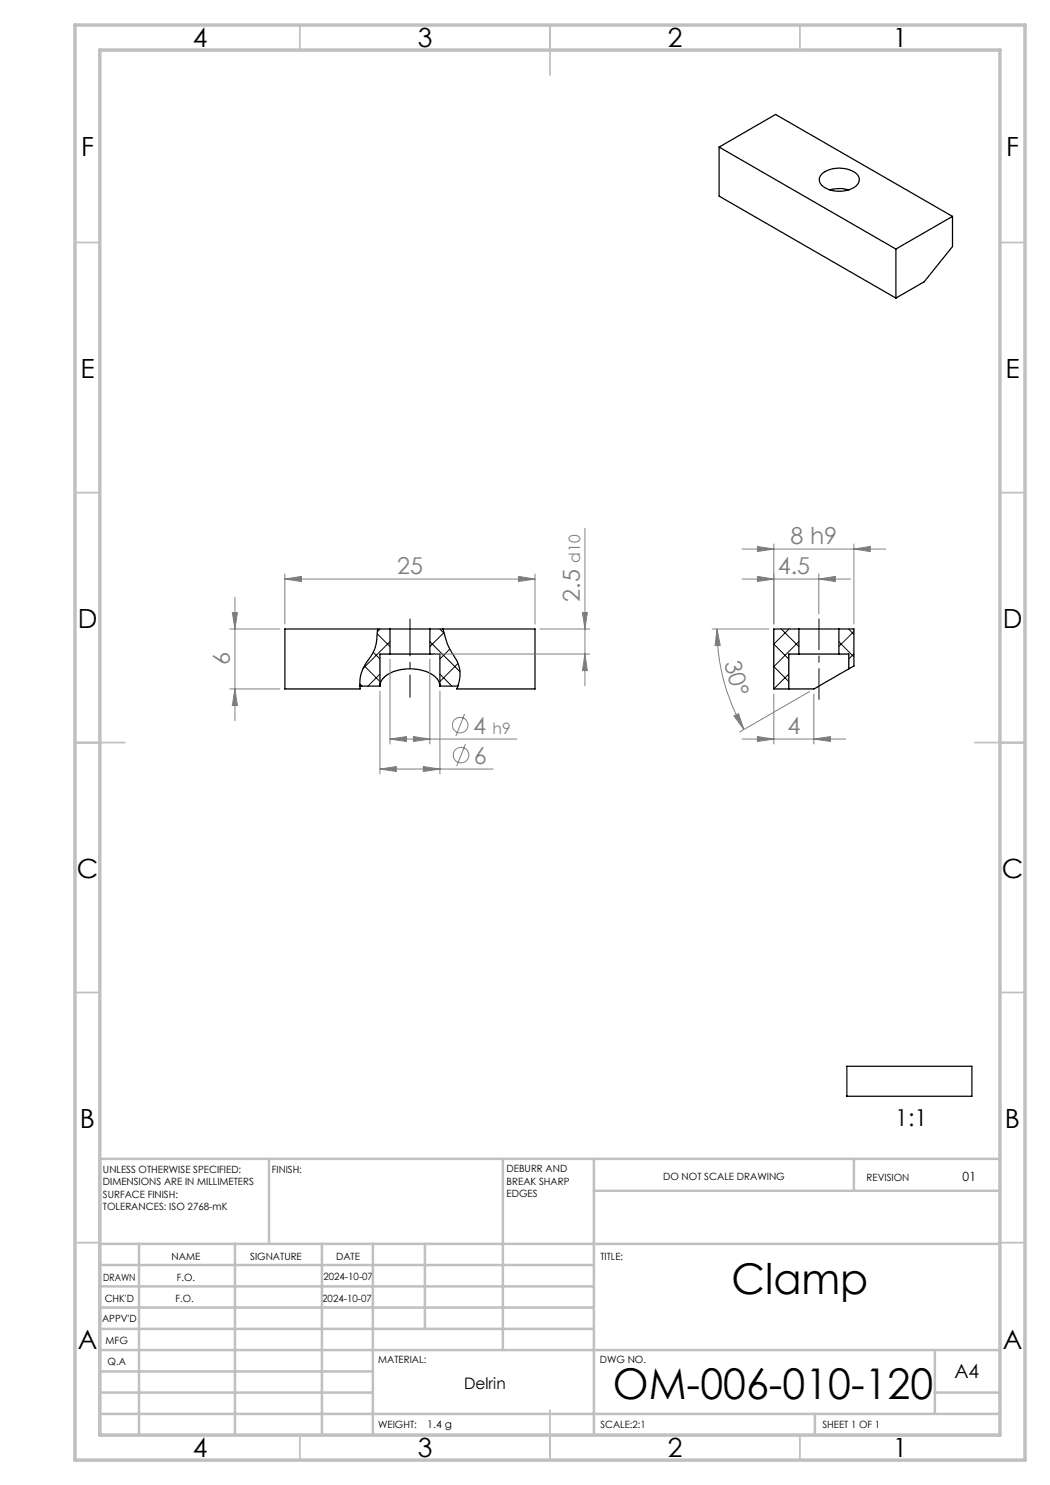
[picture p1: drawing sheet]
<svg xmlns="http://www.w3.org/2000/svg" width="210mm" height="297mm" viewBox="0 0 210 297" stroke-linecap="round" stroke-linejoin="round" font-family="sans-serif">
<g fill="none" stroke="#000" stroke-width=".2">
<path d="M72 136.8l.4 .4M72.9 133.2l3.1 3.1M74.6 130.5l1.4 1.3M75.5 126.8l2.5 2.5M76 134.8l-2.4 2.4M76 125.8l-.5 .6M78 128.3l-5.4 5.4M86 128.3l6 6M87.9 125.8l.9 .9M88 134.8l2.4 2.4M88.8 126.5l-2.8 2.8M90 129.8l-2 2"/>
<path d="M91.6 132.7l-3.6 3.6M91.6 137.2h-.1M156.2 125.8l3.6 3.5M157.8 134.8l-3 3M157.8 125.8l-3 3 3 3M159.8 128.3l-5 5 3 3M167.8 128.4l3 3M169.7 125.8l1.1 1.1M170.8 126.3l-3 3M170.8 130.8l-1 1"/>
</g>
<g fill="none" stroke="#000" stroke-width=".25">
<path d="M143.8 29.4l11.3-6.5 35.4 20.4M143.8 29.4l35.4 20.4M143.8 29.4v9.8l35.4 20.4M164.5 34.6a5.8 5.8 0 0 1 7 .4 1.71 1.71 0 0 1-1 2.6 5.5 5.5 0 0 1-6.4-.8 1.5 1.5 0 0 1 .4-2.2zM166 38a6.3 6.3 0 0 1 3.7 0M179.2 49.8v9.8M190.5 43.3l-11.3 6.5M190.5 43.3v6l-5.7 7.1-5.6 3.2M72 137.2h4M75.5 125.8l-.1 1.1a8 8 0 0 1-2.2 5.7 7.2 7.2 0 0 0-1.2 5.2h-15v-12h21M76 137.2a3.7 3.7 0 0 1 2.8-2.9 9.2 9.2 0 0 1 8.2 1 2.55 2.55 0 0 1 1 1.9M78 130.8h8"/>
<path d="M78 125.8h8M78 130.8h-2v6.4M78 125.8v5M86 125.8h21v12h-15.6a6.6 6.6 0 0 0-1.1-7.3 13.8 13.8 0 0 1-1.7-4.7M86 130.8h2v6.4M86 125.8v5M88 137.2h3.6M159.8 125.8h8M159.8 130.8h8M159.8 125.8h-5v12h3M159.8 130.8h-2v7M159.8 125.8v5"/>
<path d="M167.8 125.8h3v7.4l-1 .6M167.8 130.8h2v3M167.8 125.8v5M169.8 133.8l-5.7 3.2a4.3 4.3 0 0 1-3.4 .8h-2.9M169.4 213.3h25v5.9h-25z"/>
</g>
<g fill="none" stroke="#808080" stroke-width=".2">
<path d="M47 119.4v24.7M57 115.8l3.3-.5v1zM57 114.8v10M57 115.8h50M103.7 115.3l3.3 .5-3.3 .5zM107 114.8v10M117 105.7v31.5M148.4 115.8h21.7M148.4 109.8h28.7M151.5 115.3l3.3 .5-3.3 .5zM151.5 109.3l3.3 .5-3.3 .5zM154.8 108.8v16"/>
<path d="M163.8 115.8l3.3-.5v1zM163.8 114.8v8M170.8 109.8l3.3-.5v1zM170.8 108.8v16M46 125.8h10M46 137.8h10M46.5 122.5h1l-.5 3.3zM47 137.8l.5 3.3h-1zM76 138.2v16.6M78 131.8v17M86 131.8v17M87 130.8h31"/>
<path d="M88 138.2v16.6M108 125.8h10M116.5 122.5h1l-.5 3.3zM117 130.8l.5 3.3h-1zM142.4 125.8h11.4M143.4 125.8l.6 3.3h-1zM143.4 125.8a39.9 39.9 0 0 0 5.4 20.1M154.8 138.8v10M161.9 138.3l-14 8.1M162.8 138.8v10M76 153.8l3.3-.5v1zM76 153.8h22.6"/>
<path d="M78 147.8l3.3-.5v1zM78 147.8h25.4M82.7 147.3l3.3 .5-3.3 .5zM84.7 153.3l3.3 .5-3.3 .5zM92.9 142.8l-1.7 4.4M93.1 148.8l-1.8 4.4M146.8 143.2l.9-.5 1.1 3.2zM148.4 147.8h20.7M151.5 147.3l3.3 .5-3.3 .5zM162.8 147.8l3.3-.5v1z"/>
<circle cx="92" cy="145" r="1.56"/>
<circle cx="92.2" cy="151" r="1.56"/>
</g>
<path d="M163.8 123.8v16.1" fill="none" stroke="#000" stroke-width=".2" stroke-dasharray="15.2 1.3 1.3 1.3" stroke-dashoffset="9.1"/>
<path d="M82 123.8v15.7" fill="none" stroke="#000" stroke-width=".2" stroke-dasharray="15.2 1.3 1.3 1.3" stroke-dashoffset="7.8"/>
<g fill="none" stroke="#c0c0c0" stroke-width=".35">
<path d="M60 5v5M110 5v10M160 5v5M15 48.5h5M200 48.5h5M15 98.5h5M200 98.5h5M15 148.5h10M195 148.5h10M15 198.5h5M200 198.5h5M15 248.5h5"/>
<path d="M200 248.5h5M60 287v5M110 282v10M160 287v5"/>
</g>
<g fill="none" stroke="#c0c0c0" stroke-width=".5">
<path d="M53.8 231.8v17M100.6 231.8v38.2M118.8 231.8v55.2M118.8 238.2h81.2M170.8 231.8v6.4M200 231.8h-180v55.2M20 248.8h180M20 257.3h98.8M20 253h98.8M27.8 248.8v38.2M47 248.8v38.2M64.4 248.8v38.2"/>
<path d="M74.6 248.8v38.2M85 248.8v17M20 265.8h98.8M20 261.5h98.8M20 278.5h54.6M20 274.3h54.6M20 270h180M187 278.5h13M187 270v12.8M20 282.8h180M163 282.8v4.2"/>
</g>
<path d="M15 5h190v287h-190zM20 10h180v277h-180z" fill="none" stroke="#c0c0c0" stroke-width=".7"/>
<g fill="#808080">
<path d="M103.7 115.3l3.3 .5-3.3 .5zM57 115.8l3.3-.5v1zM162.8 147.8l3.3-.5v1zM151.5 147.3l3.3 .5-3.3 .5zM163.8 115.8l3.3-.5v1zM151.5 115.3l3.3 .5-3.3 .5z"/>
<path d="M78 147.8l3.3-.5v1zM82.7 147.3l3.3 .5-3.3 .5z"/>
<path d="M76 153.8l3.3-.5v1zM84.7 153.3l3.3 .5-3.3 .5z"/>
<path d="M151.5 109.3l3.3 .5-3.3 .5zM170.8 109.8l3.3-.5v1z"/>
<path d="M117 130.8l.5 3.3h-1zM116.5 122.5h1l-.5 3.3z"/>
<path d="M46.5 122.5h1l-.5 3.3zM47 137.8l.5 3.3h-1z"/>
<path d="M143.4 125.8l.6 3.3h-1zM146.8 143.2l.9-.5 1.1 3.2z"/>
</g>
<g font-size="8.5">
<text x="146.3" y="258.8">Clamp</text>
<text x="122.6" y="279.7">OM-006-010-120</text>
</g>
<g font-size="5.3">
<text x="38.5" y="9.5">4</text>
<text x="83.5" y="9.5">3</text>
<text x="133.6" y="9.5">2</text>
<text x="178.6" y="9.5">1</text>
<text x="16.2" y="31.3">F</text>
<text x="201.2" y="31.3">F</text>
<text x="16.1" y="75.5">E</text>
<text x="201.1" y="75.5">E</text>
<text x="15.5" y="125.5">D</text>
<text x="200.5" y="125.5">D</text>
<text x="15.4" y="175.5">C</text>
<text x="200.4" y="175.5">C</text>
<text x="16" y="225.5">B</text>
<text x="201" y="225.5">B</text>
<text x="15.5" y="269.8">A</text>
<text x="200.5" y="269.8">A</text>
<text x="38.5" y="291.5">4</text>
<text x="83.5" y="291.5">3</text>
<text x="133.6" y="291.5">2</text>
<text x="178.6" y="291.5">1</text>
</g>
<g font-size="4.7" fill="#808080">
<text x="158.1" y="108.7">8 h9</text>
<text x="79.4" y="114.8">25</text>
<text x="155.6" y="114.8">4.5</text>
<text x="116" y="120.3" transform="rotate(-90 116 120.3)">2.5</text>
<text x="46" y="133.1" transform="rotate(-90 46 133.1)">6</text>
<text x="144.9" y="132.5" transform="rotate(75 144.9 132.5)">30°</text>
<text x="94.6" y="146.7">4</text>
<text x="157.5" y="146.8">4</text>
<text x="94.8" y="152.7">6</text>
</g>
<text font-size="4.7" x="179" y="225.1">1:1</text>
<text font-size="3.9" x="190.9" y="275.5">A4</text>
<text font-size="3.2" x="92.8" y="277.9">Delrin</text>
<g font-size="3.1" fill="#808080">
<text x="116" y="112.5" transform="rotate(-90 116 112.5)">d10</text>
<text x="98.5" y="146.8">h9</text>
</g>
<text font-size="2.5" x="192.5" y="236.1">01</text>
<text font-size="2.1" x="85.5" y="285.6">1.4 g</text>
<g font-size="2">
<text x="20.6" y="234.6">UNLESS OTHERWISE SPECIFIED:</text>
<text x="20.6" y="237.1">DIMENSIONS ARE IN MILLIMETERS</text>
<text x="20.6" y="239.6">SURFACE FINISH:</text>
<text x="54.4" y="234.6">FINISH:</text>
<text x="101.3" y="234.5">DEBURR AND</text>
<text x="101.3" y="237">BREAK SHARP</text>
<text x="101.3" y="239.5">EDGES</text>
<text x="132.6" y="236">DO NOT SCALE DRAWING</text>
<text x="173.3" y="236.2">REVISION</text>
<text x="20.6" y="242.1">TOLERANCES: ISO 2768-mK</text>
<text x="34.3" y="252">NAME</text>
<text x="50" y="251.9">SIGNATURE</text>
<text x="67.2" y="251.9">DATE</text>
<text x="120.1" y="251.9">TITLE:</text>
<text x="20.6" y="256.1">DRAWN</text>
<text x="35.3" y="256.1">F.O.</text>
<text x="64.7" y="255.9">2024-10-07</text>
<text x="20.9" y="260.3">CHK'D</text>
<text x="35.1" y="260.3">F.O.</text>
<text x="64.5" y="260.3">2024-10-07</text>
<text x="20.4" y="264.4">APPV'D</text>
<text x="21.1" y="268.8">MFG</text>
<text x="21.5" y="273">Q.A</text>
<text x="75.6" y="272.5">MATERIAL:</text>
<text x="120" y="272.5">DWG NO.</text>
<text x="75.6" y="285.5">WEIGHT:</text>
<text x="120.1" y="285.6">SCALE:2:1</text>
<text x="164.5" y="285.6">SHEET 1 OF 1</text>
</g>
</svg>
